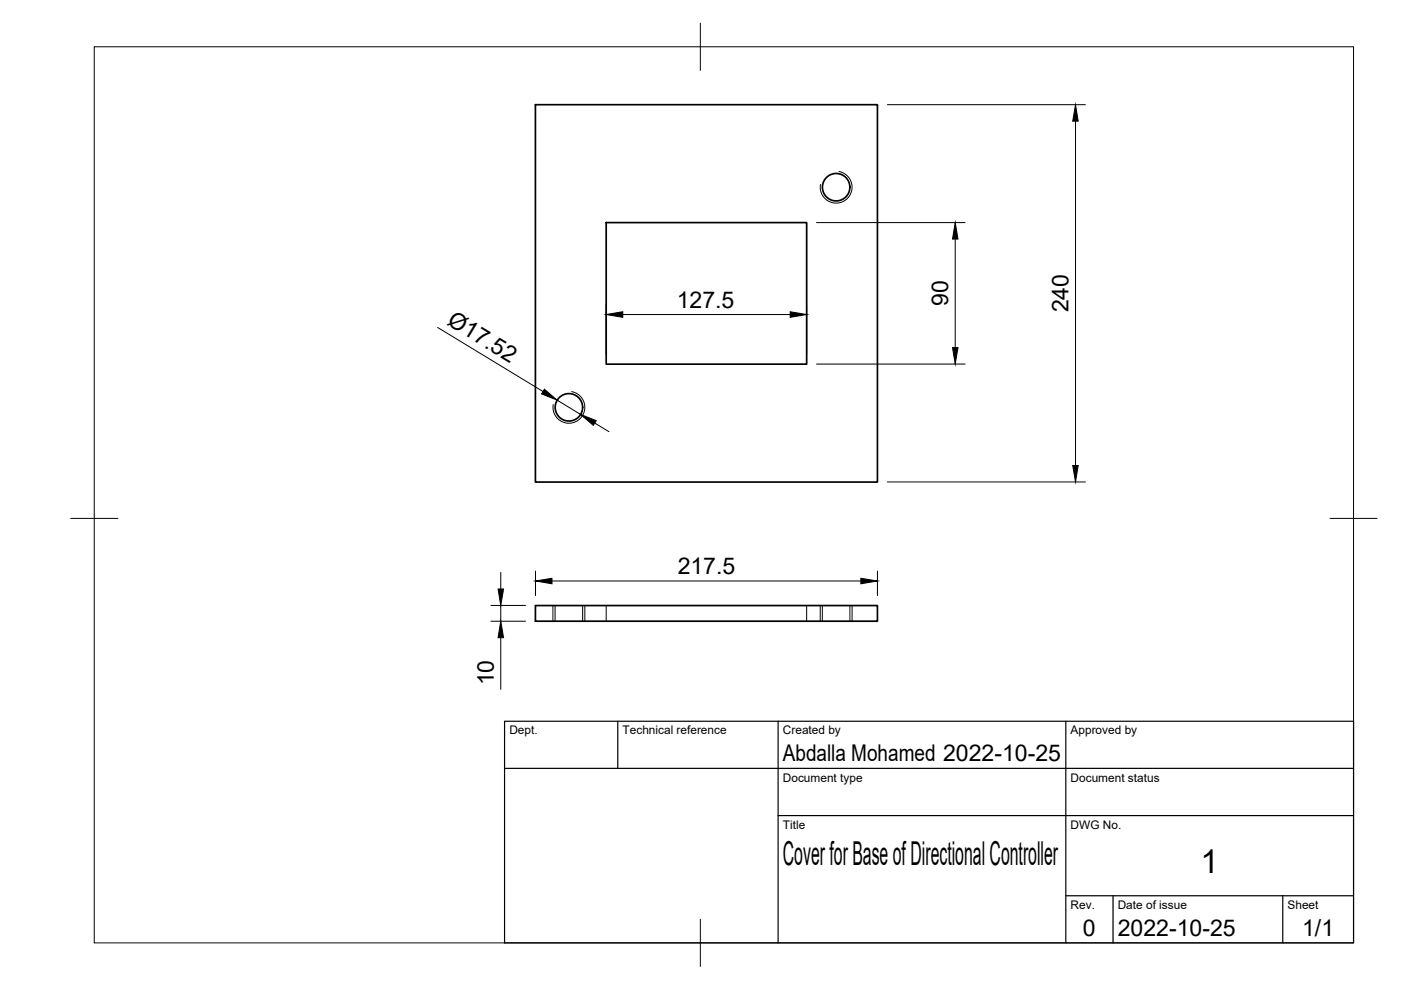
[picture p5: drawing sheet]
<svg xmlns="http://www.w3.org/2000/svg" width="297mm" height="210mm" viewBox="0 0 297 210" stroke-linecap="round" stroke-linejoin="round" font-family="sans-serif">
<!-- layer: Hidden -->
<path d="M117.7 128.4v3.3M123.5 128.4v3.3M128.5 128.4v3.3M171 128.4v3.3M174.3 128.4v3.3M180.2 128.4v3.3" fill="none" stroke="#000" stroke-width=".21"/>
<!-- layer: Visible -->
<g fill="none" stroke="#000" stroke-width=".36">
<path d="M113.5 22.2h72.5v80h-72.5zM128.5 47.2h42.5v30h-42.5zM113.5 128.4h72.5v3.3h-72.5z"/>
<circle cx="177.3" cy="39.7" r="2.91"/>
<circle cx="120.6" cy="86.4" r="2.91"/>
</g>
<!-- layer: Hidden Narrow -->
<path d="M117.2 128.4v3.3M124 128.4v3.3M173.9 128.4v3.3M180.7 128.4v3.3" fill="none" stroke="#000" stroke-width=".21"/>
<!-- layer: Visible Narrow -->
<path d="M177.9 36.4a3.4 3.4 0 0 1 2.7 3.9 3.4 3.4 0 0 1-3.9 2.7 3.4 3.4 0 0 1-2.7-3.9M121.2 83a3.4 3.4 0 0 1 2.7 3.9 3.4 3.4 0 0 1-3.9 2.8 3.4 3.4 0 0 1-2.7-3.9" fill="none" stroke="#000" stroke-width=".21"/>
<!-- layer: BORDER -->
<path d="M20 9.9h267v190h-267zM148.5 4.9v10M15 109.9h10M282 109.9h10M148.5 194.9v10" fill="none" stroke="#000" stroke-width=".21"/>
<!-- layer: TITLEBLOCK -->
<path d="M107 152.9h180v47h-180zM131 152.9v10M165 152.9v47M226 152.9v47M107 162.9h180M165 172.9h122M226 189.9h61M236 189.9v10M272 189.9v10" fill="none" stroke="#000" stroke-width=".25"/>
<!-- layer: FD_Dimensions -->
<g fill="none" stroke="#000" stroke-width=".21">
<path d="M188.1 22.2h42M228 25.7v73M173.1 47.2h31.5M202.5 50.7v23M92.8 69.4l22.3 13.6M128.5 64.6v10.5M132 66.7h35.5M171 64.6v10.5M173.1 77.2h31.5M118.1 84.8l5 3.1M126.1 89.7l3 1.8M188.1 102.2h42"/>
<path d="M104.1 128.4h7.3M104.1 131.7h7.3M106.2 121.4v3.5M106.2 128.4v3.3M106.2 135.2v11M113.5 121.1v5.2M117 123.2h65.5M186 121.1v5.2"/>
</g>
<path d="M228 22.2l.6 3.5h-1.2zM202.5 47.2l.6 3.5h-1.1zM128.5 66.7l3.5-.6v1.2zM167.5 66.1l3.5 .6-3.5 .6zM202 73.7h1.1l-.6 3.5zM115.4 82.5l2.7 2.3-3.3-1.3zM123.1 87.9l3.3 1.3-.6 1zM227.4 98.7h1.2l-.6 3.5zM105.6 124.9h1.2l-.6 3.5zM106.2 131.7l.6 3.5h-1.2zM113.5 123.2l3.5-.6v1.2zM182.5 122.6l3.5 .6-3.5 .6z" fill="#000" stroke="#000" stroke-width=".21"/>
<g font-size="7">
<text x="166" y="183.4">Cover for Base of Directional Controller</text>
<text x="254.5" y="185.2">1</text>
</g>
<g font-size="4.9">
<text x="143.5" y="65.2">127.5</text>
<text x="201.1" y="64.9" transform="rotate(-90 201.1 64.9)">90</text>
<text x="94.6" y="68.7" transform="rotate(31 94.6 68.7)">Ø17.52</text>
<text x="226.6" y="66.2" transform="rotate(-90 226.6 66.2)">240</text>
<text x="143.7" y="121.7">217.5</text>
<text x="104.7" y="145.3" transform="rotate(-90 104.7 145.3)">10</text>
<text x="166" y="161.4">Abdalla Mohamed 2022-10-25</text>
<text x="229.6" y="198.6">0</text>
<text x="237" y="198.4">2022-10-25</text>
<text x="276.1" y="198.6">1/1</text>
</g>
<g font-size="2.5">
<text x="108" y="155.7">Dept.</text>
<text x="132" y="155.7">Technical reference</text>
<text x="166" y="155.7">Created by</text>
<text x="227" y="155.7">Approved by</text>
<text x="166" y="165.7">Document type</text>
<text x="227" y="165.7">Document status</text>
<text x="166" y="175.7">Title</text>
<text x="227" y="175.7">DWG No.</text>
<text x="227" y="192.7">Rev.</text>
<text x="237" y="192.7">Date of issue</text>
<text x="273" y="192.7">Sheet</text>
</g>
</svg>
